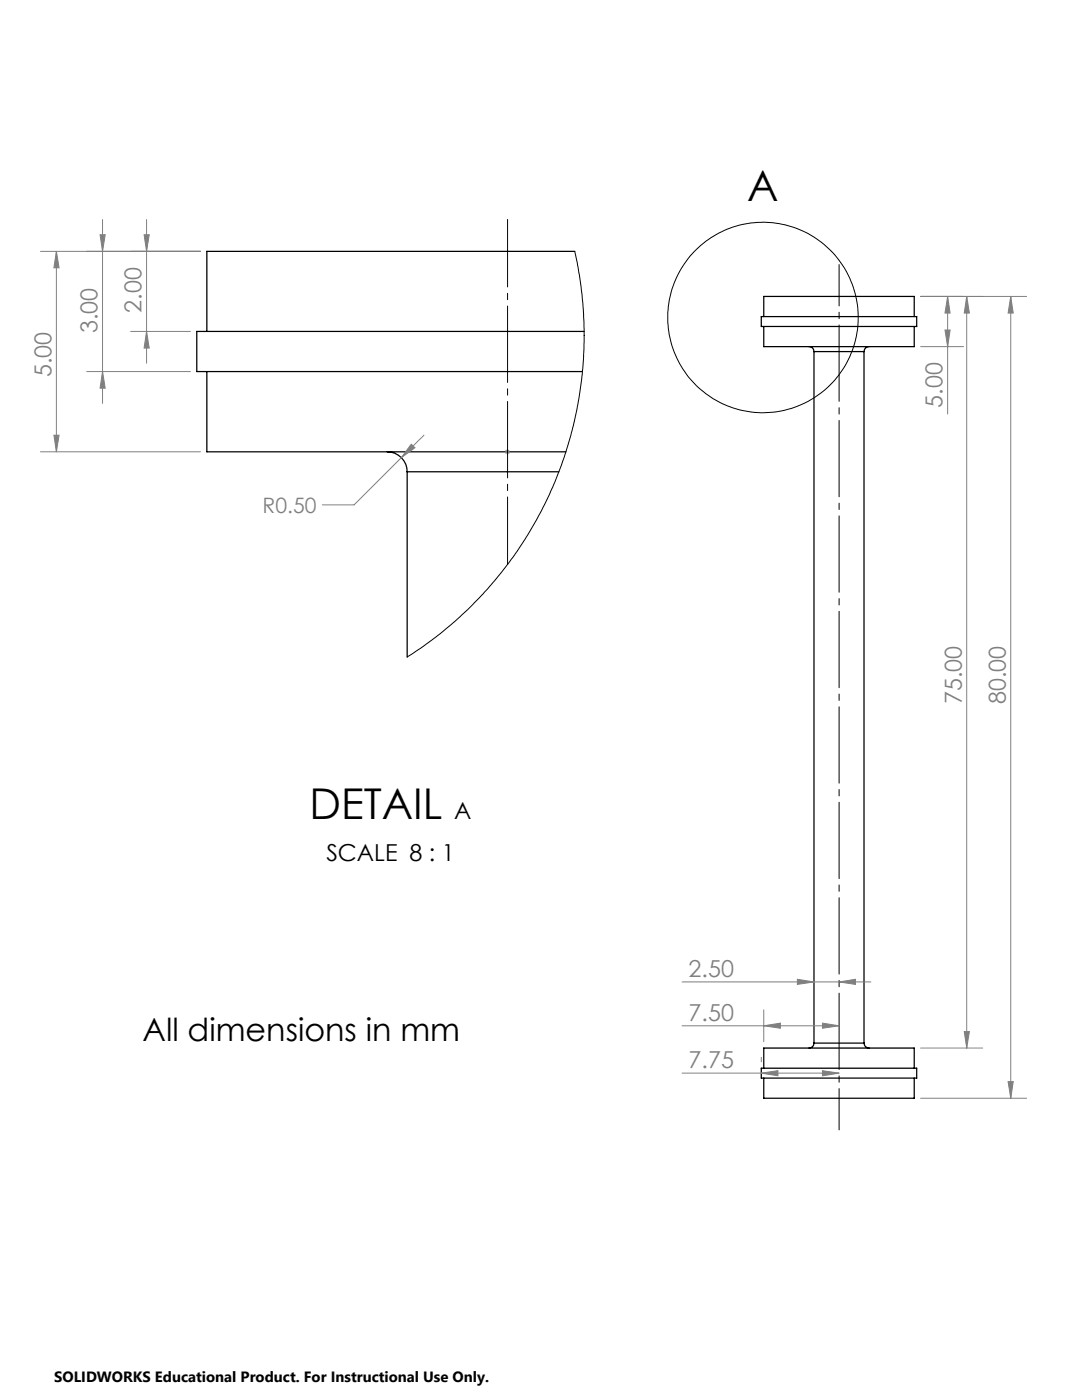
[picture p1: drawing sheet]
<svg xmlns="http://www.w3.org/2000/svg" width="216mm" height="279mm" viewBox="0 0 216 279" stroke-linecap="round" stroke-linejoin="round" font-family="sans-serif">
<g fill="none" stroke="#000" stroke-width=".25">
<path d="M114.7 50.2h-73.4v15.9M41.3 74.2v16h71.6M116.6 66.1h-77.3v8.1h76.9M151.9 63.2h31v2h-31zM152.4 65.2v4h30v-4M152.4 63.2v-4h30v4M161.4 69.2a.96 .96 0 0 1 1 1M162.4 70.2h10M162.4 70.2v138M172.4 70.2v138M173.4 69.2a1.02 1.02 0 0 0-1 1M77.3 90.2a4 4 0 0 1 3.9 4"/>
<path d="M81.2 94.2h30.3M81.2 94.2v36.9M151.9 213.2h31v2h-31zM152.4 213.2v-4h30v4M152.4 215.2v4h30v-4M162.4 208.2a.96 .96 0 0 1-1 1M162.4 208.2h10M172.4 208.2a1.02 1.02 0 0 0 1 1"/>
</g>
<g fill="none" stroke="#000" stroke-width=".2">
<path d="M114.7 50.2l1.3 7.1 .5 5.4 .1 5.6-.3 5.4-.8 5.9-1.1 5.3-1.9 6.5-1.8 4.8-2 4.5-3.4 6.1-2.7 4.1-3.9 5-4.4 4.8-3.6 3.3-3.8 3.2-5.7 3.9"/>
<circle cx="152.2" cy="63.4" r="19"/>
</g>
<g fill="none" stroke="#808080" stroke-width=".2">
<path d="M8.1 50.2h31.9M11.3 50.2l.5 3.2h-1zM11.3 50.2v40M20 46.8h1l-.5 3.4zM20.5 43.8v36.7M28.8 46.8h1l-.6 3.4zM29.2 43.8v28.7M183.7 59.2h21.2M189.1 59.2l.5 3.3h-1zM189.1 59.2v23.4M192.9 59.2l.5 3.3h-1zM192.9 59.2v150"/>
<path d="M201.7 59.2l.5 3.3h-1zM201.7 59.2v160M17.3 74.2h20.7M20.5 74.2l.5 3.3h-1zM26.1 66.1h11.9M29.2 66.1l.6 3.4h-1zM183.7 69.2h8.6M188.6 65.9h1l-.5 3.3zM8.1 90.2h31.9M10.8 86.9h1l-.5 3.3zM80.1 91.3l-9.4 9.5h-6.4M82.1 88.7l.7 .7-2.7 1.9z"/>
<path d="M84.6 86.9l-4.5 4.4M100.8 90.2h1M100.9 89.8l.7 .7M101.2 89.7v1M101.6 89.8l-.7 .7M136.1 196h37.7M159.1 195.4l3.3 .6-3.3 .5zM167.4 196l3.3-.6v1.1zM136.1 204.7h31.3M136.1 214.2h31.3M151.9 211v.9M151.9 214.2l3.3-.5v1z"/>
<path d="M152.4 201.5v6.4M152.4 204.7l3.3-.5v1zM164.1 204.2l3.3 .5-3.3 .5zM164.1 213.7l3.3 .5-3.3 .5zM183.7 209.2h12.4M183.7 219.2h21.2M192.4 205.9h1l-.5 3.3zM201.2 215.9h1l-.5 3.3z"/>
</g>
<path d="M167.4 225.5v-172.7" fill="none" stroke="#000" stroke-width=".2" stroke-dasharray="15.2 1.3 1.3 1.3" stroke-dashoffset="7"/>
<path d="M101.3 112.7v-68.9" fill="none" stroke="#000" stroke-width=".2" stroke-dasharray="15.2 1.3 1.3 1.3" stroke-dashoffset="1.8"/>
<g fill="#808080">
<path d="M82.1 88.7l.7 .7-2.7 1.9z"/>
<path d="M164.1 204.2l3.3 .5-3.3 .5zM152.4 204.7l3.3-.5v1zM164.1 213.7l3.3 .5-3.3 .5zM151.9 214.2l3.3-.5v1z"/>
<path d="M159.1 195.4l3.3 .6-3.3 .5zM167.4 196l3.3-.6v1.1z"/>
<path d="M189.1 59.2l.5 3.3h-1zM188.6 65.9h1l-.5 3.3zM192.9 59.2l.5 3.3h-1zM192.4 205.9h1l-.5 3.3zM201.7 59.2l.5 3.3h-1zM201.2 215.9h1l-.5 3.3zM28.8 46.8h1l-.6 3.4zM29.2 66.1l.6 3.4h-1zM20 46.8h1l-.5 3.4zM20.5 74.2l.5 3.3h-1zM11.3 50.2l.5 3.2h-1zM10.8 86.9h1l-.5 3.3z"/>
</g>
<g font-size="8.5">
<text x="149.1" y="40.1">A</text>
<text x="61.8" y="163.5">DETAIL</text>
</g>
<text font-size="6.3" x="28.4" y="207.8">All dimensions in mm</text>
<g font-size="4.7" fill="#808080">
<text x="28.3" y="62.4" transform="rotate(-90 28.3 62.4)">2.00</text>
<text x="19.5" y="66.5" transform="rotate(-90 19.5 66.5)">3.00</text>
<text x="10.3" y="75.2" transform="rotate(-90 10.3 75.2)">5.00</text>
<text x="188.1" y="81.3" transform="rotate(-90 188.1 81.3)">5.00</text>
<text x="191.9" y="140.5" transform="rotate(-90 191.9 140.5)">75.00</text>
<text x="200.7" y="140.5" transform="rotate(-90 200.7 140.5)">80.00</text>
<text x="137.4" y="194.9">2.50</text>
<text x="137.4" y="203.7">7.50</text>
<text x="137.4" y="213.2">7.75</text>
</g>
<g font-size="4.7">
<text x="90.6" y="163.5">A</text>
<text x="65.1" y="171.7">SCALE 8 : 1</text>
</g>
<text font-size="4.2" fill="#808080" x="52.4" y="102.3">R0.50</text>
<text font-size="3" x="10.8" y="275.7">SOLIDWORKS Educational Product. For Instructional Use Only.</text>
</svg>
